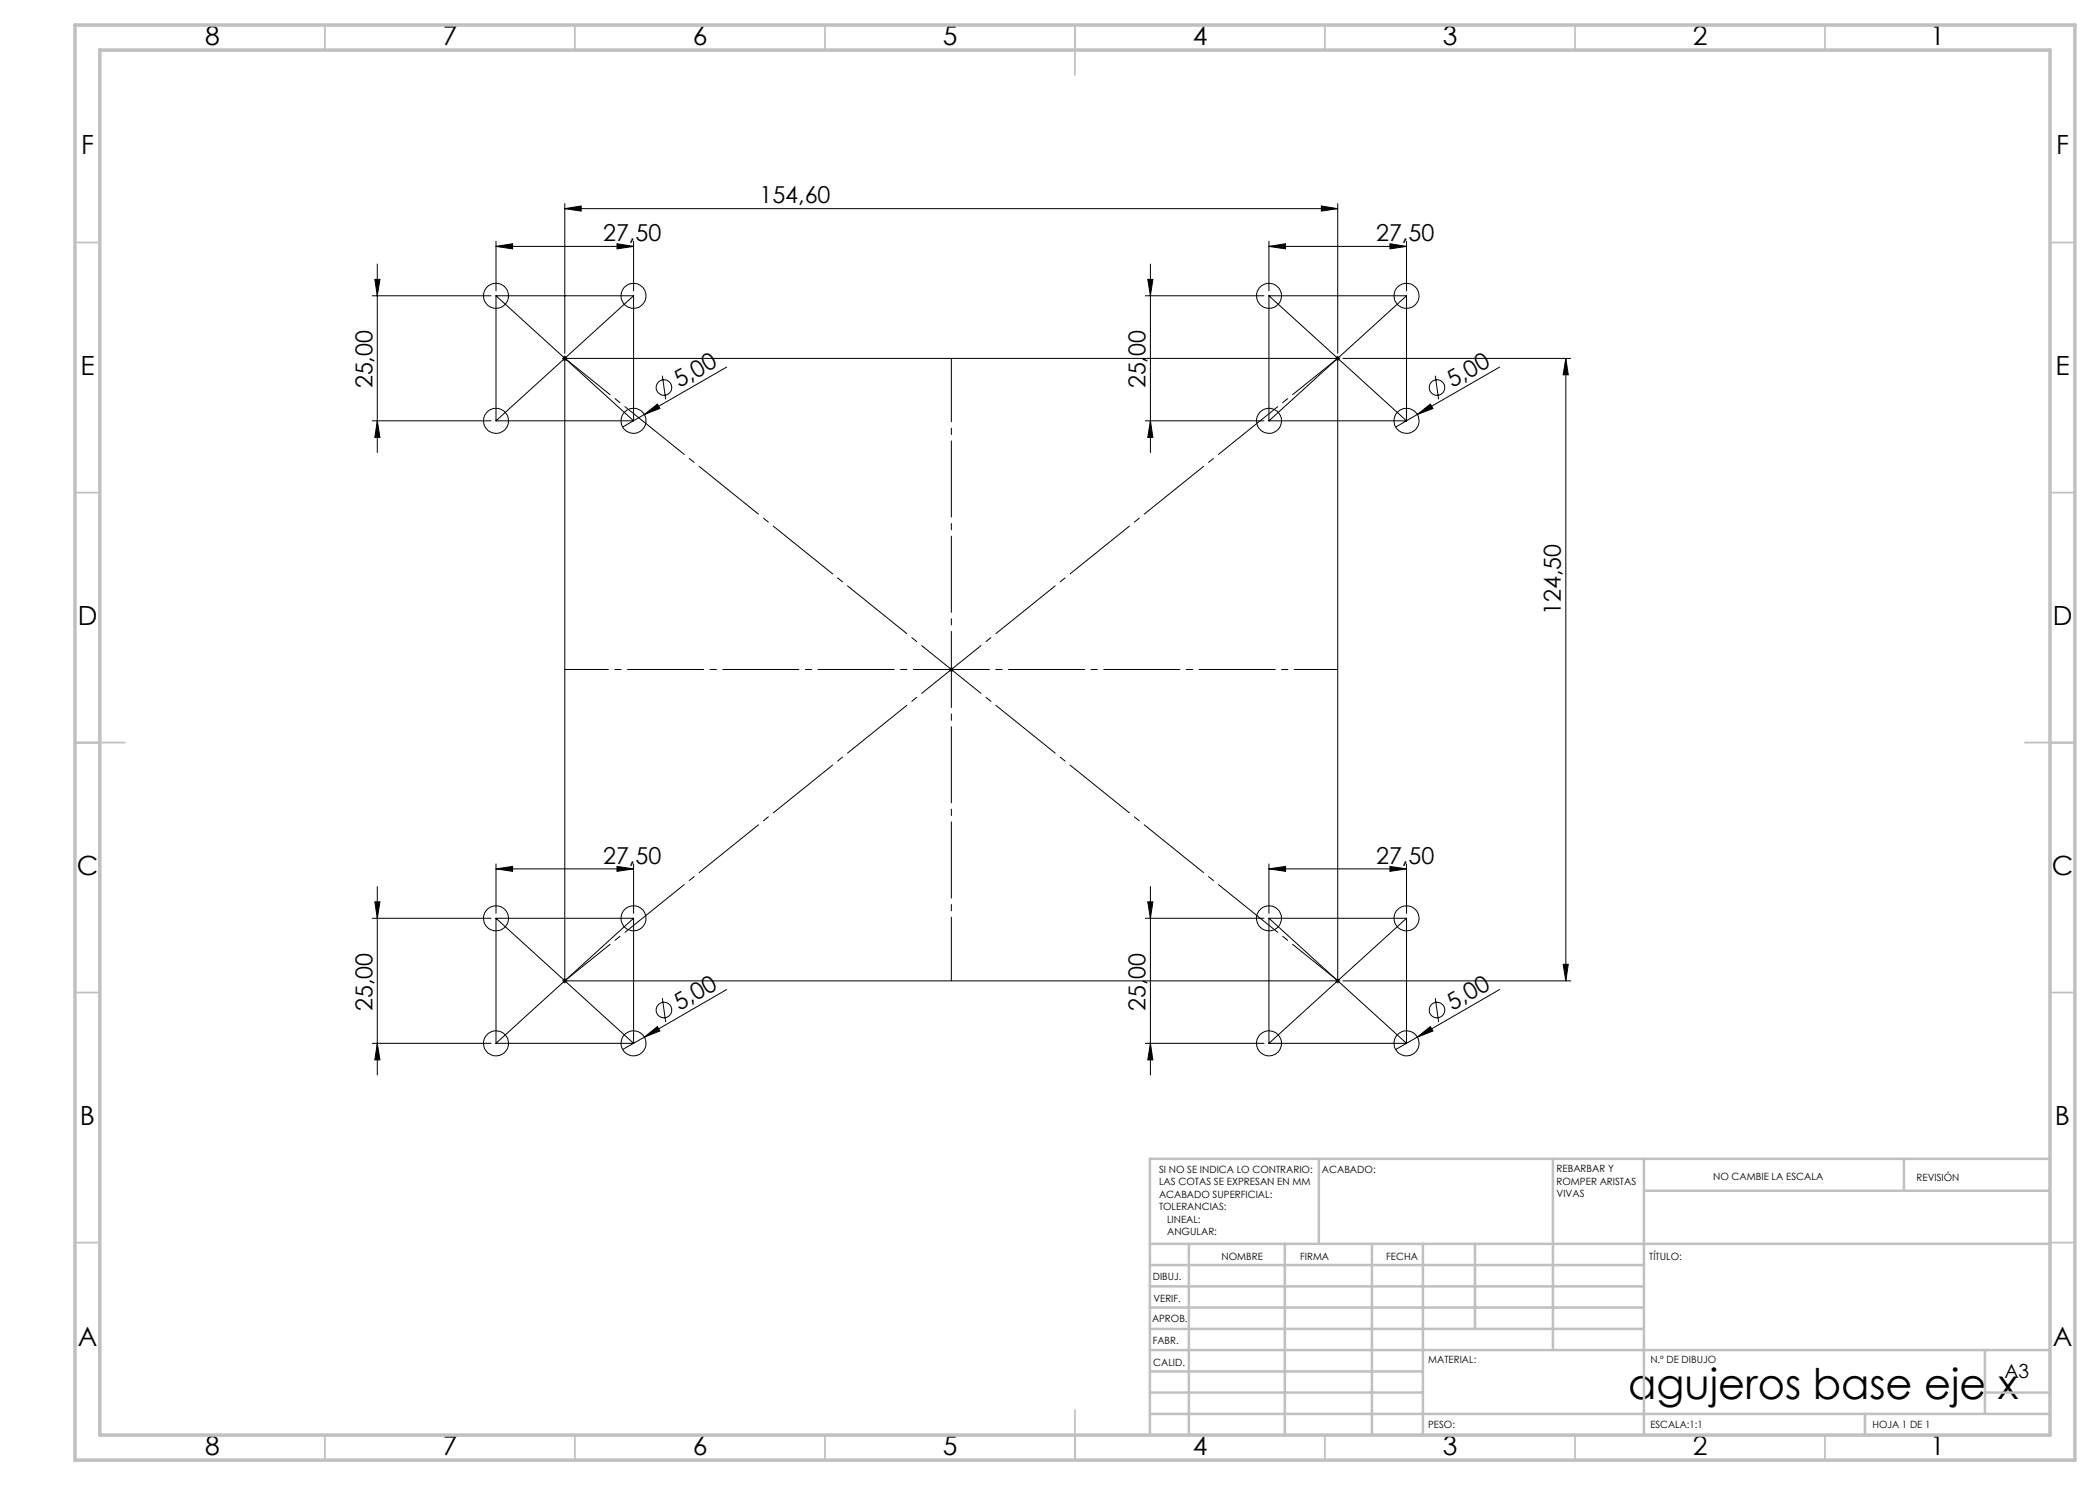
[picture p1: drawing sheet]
<svg xmlns="http://www.w3.org/2000/svg" width="420mm" height="297mm" viewBox="0 0 420 297" stroke-linecap="round" stroke-linejoin="round" font-family="sans-serif">
<g fill="none" stroke="#000" stroke-width=".2">
<path d="M74.5 59.2h23.7M75 55.9h1l-.5 3.3zM75.5 52.8v37.7M99.2 49.3l3.3-.5v1zM99.2 48.3v9.9M99.2 59.2v25M99.2 59.2h27.5M99.2 59.2l27.5 25M99.2 49.3h27.5M113 41.7l3.2-.5v1zM113 40.7v30M113 41.7h154.5"/>
<path d="M123.4 48.8l3.3 .5-3.3 .5zM126.7 48.3v9.9M126.7 59.2v25M126.7 59.2l-27.5 25M229.1 59.2h23.7M229.6 55.9h1l-.5 3.3zM230.1 52.8v37.7M253.8 59.2h27.5M253.8 59.2v25M253.8 59.2l27.5 25M253.8 49.3l3.3-.5v1zM253.8 49.3h27.5"/>
<path d="M253.8 48.3v9.9M264.3 41.2l3.2 .5-3.2 .5zM267.5 40.7v30M278 48.8l3.3 .5-3.3 .5zM281.3 59.2v25M281.3 59.2l-27.5 25M281.3 48.3v9.9M112.6 71.3l.7 .7M113 71.2v125.5M113.3 71.3l-.7 .7M132.5 75.1l.6 4.8M145.3 73.4l-20.8 12"/>
<path d="M267.2 71.3l.7 .7M267.5 71.2v125.5M267.9 71.3l-.7 .7M268 71.7h-155.5M268.6 71.7h45.5M287.1 75.1l.6 4.8M299.9 73.4l-16.4 9.5M313.2 71.7v124.5M313.2 71.7l.5 3.3h-1.1zM74.5 84.2h23.7M75.5 84.2l.5 3.3h-1zM99.2 84.2h27.5"/>
<path d="M128.9 82.9l2.6-2.1 .5 .9zM229.1 84.2h23.7M230.1 84.2l.5 3.3h-1zM253.8 84.2h27.5M283.5 82.9l2.6-2.1 .5 .9zM283.5 82.9l-4.3 2.5M75.5 177.3v37.7M99.2 173.8l3.3-.5v1zM99.2 172.8v9.9M99.2 173.8h27.5M123.4 173.3l3.3 .5-3.3 .5zM126.7 172.8v9.9"/>
<path d="M230.1 177.3v37.7M253.8 173.8l3.3-.5v1zM253.8 172.8v9.9M253.8 173.8h27.5M278 173.3l3.3 .5-3.3 .5zM281.3 172.8v9.9M74.5 183.7h23.7M75 180.4h1l-.5 3.3zM99.2 183.7v25M99.2 183.7h27.5M99.2 183.7l27.5 25M112.5 196.2h155.5"/>
<path d="M112.6 195.8l.7 .7M113.3 195.8l-.7 .7M126.7 183.7v25M126.7 183.7l-27.5 25M132.5 199.6l.6 4.8M145.3 197.9l-16.4 9.5M229.1 183.7h23.7M229.6 180.4h1l-.5 3.3zM253.8 183.7v25M253.8 183.7h27.5M253.8 183.7l27.5 25M267.2 195.8l.7 .7"/>
<path d="M267.9 195.8l-.7 .7M268.6 196.2h45.5M281.3 183.7v25M281.3 183.7l-27.5 25M287.1 199.6l.6 4.8M299.9 197.9l-16.4 9.5M312.6 192.9h1.1l-.5 3.3zM74.5 208.7h23.7M75.5 208.7l.5 3.3h-1zM99.2 208.7h27.5M128.9 207.4l2.6-2.1 .5 .9zM128.9 207.4l-4.4 2.5"/>
<path d="M229.1 208.7h23.7M230.1 208.7l.5 3.3h-1zM253.8 208.7h27.5M283.5 207.4l2.6-2.1 .5 .9zM283.5 207.4l-4.3 2.5"/>
<circle cx="99.2" cy="59.2" r="2.5"/>
<circle cx="126.7" cy="59.2" r="2.5"/>
<circle cx="253.8" cy="59.2" r="2.5"/>
<circle cx="281.3" cy="59.2" r="2.5"/>
<circle cx="132.8" cy="77.5" r="1.55"/>
<circle cx="287.4" cy="77.5" r="1.56"/>
<circle cx="99.2" cy="84.2" r="2.5"/>
<circle cx="126.7" cy="84.2" r="2.5"/>
<circle cx="253.8" cy="84.2" r="2.5"/>
<circle cx="281.3" cy="84.2" r="2.5"/>
<circle cx="99.2" cy="183.7" r="2.49"/>
<circle cx="126.7" cy="183.7" r="2.49"/>
<circle cx="253.8" cy="183.7" r="2.49"/>
<circle cx="281.3" cy="183.7" r="2.49"/>
<circle cx="99.2" cy="208.7" r="2.5"/>
<circle cx="126.7" cy="208.7" r="2.5"/>
<circle cx="132.8" cy="202" r="1.55"/>
<circle cx="253.8" cy="208.7" r="2.5"/>
<circle cx="281.3" cy="208.7" r="2.5"/>
<circle cx="287.4" cy="202" r="1.56"/>
</g>
<path d="M112.5 71.7h1M112.6 71.3l.7 .7M113 71.2v1M113.3 71.3l-.7 .7M189.8 133.9h.9M189.9 133.6l.7 .7M190.3 133.4v1M190.6 133.6l-.7 .7" fill="none" stroke="#00f" stroke-width=".2"/>
<path d="M113 133.9h154.6" fill="none" stroke="#000" stroke-width=".2" stroke-dasharray="15.2 1.3 1.3 1.3" stroke-dashoffset="6.5"/>
<path d="M113 71.6l154.6 124.5M113 196.1l154.6-124.5" fill="none" stroke="#000" stroke-width=".2" stroke-dasharray="15.2 1.3 1.3 1.3" stroke-dashoffset="3.6"/>
<path d="M190.3 71.6v124.5" fill="none" stroke="#000" stroke-width=".2" stroke-dasharray="15.2 1.3 1.3 1.3" stroke-dashoffset="2.5"/>
<g fill="none" stroke="#c0c0c0" stroke-width=".35">
<path d="M65 5v5M115 5v5M165 5v5M215 5v10M265 5v5M315 5v5M365 5v5M15 48.5h5M410 48.5h5M15 98.5h5M410 98.5h5M15 148.5h10"/>
<path d="M405 148.5h10M15 198.5h5M410 198.5h5M15 248.5h5M410 248.5h5M65 287v5M115 287v5M165 287v5M215 282v10M265 287v5M315 287v5M365 287v5"/>
</g>
<g fill="none" stroke="#c0c0c0" stroke-width=".5">
<path d="M263.8 231.8v17M310.6 231.8v38.2M328.8 231.8v55.2M328.8 238.2h81.2M380.8 231.8v6.4M410 231.8h-180v55.2M230 248.8h180M230 257.3h98.8M230 253h98.8M237.8 248.8v38.2M257 248.8v38.2M274.4 248.8v38.2"/>
<path d="M284.6 248.8v38.2M295 248.8v17M230 265.8h98.8M230 261.5h98.8M230 278.5h54.6M230 274.3h54.6M230 270h180M397 278.5h13M397 270v12.8M230 282.8h180M373 282.8v4.2"/>
</g>
<path d="M15 5h400v287h-400zM20 10h390v277h-390z" fill="none" stroke="#c0c0c0" stroke-width=".7"/>
<g fill="#000">
<path d="M75 55.9h1l-.5 3.3zM75.5 84.2l.5 3.3h-1zM229.6 55.9h1l-.5 3.3zM230.1 84.2l.5 3.3h-1zM75 180.4h1l-.5 3.3zM75.5 208.7l.5 3.3h-1zM229.6 180.4h1l-.5 3.3zM230.1 208.7l.5 3.3h-1z"/>
<path d="M113 41.7l3.2-.5v1zM264.3 41.2l3.2 .5-3.2 .5zM99.2 49.3l3.3-.5v1zM123.4 48.8l3.3 .5-3.3 .5zM253.8 49.3l3.3-.5v1zM278 48.8l3.3 .5-3.3 .5zM99.2 173.8l3.3-.5v1zM123.4 173.3l3.3 .5-3.3 .5zM253.8 173.8l3.3-.5v1zM278 173.3l3.3 .5-3.3 .5z"/>
<path d="M128.9 82.9l3.1-1.2-.5-.9zM283.5 82.9l3.1-1.2-.5-.9zM128.9 207.4l3.1-1.2-.5-.9zM283.5 207.4l3.1-1.2-.5-.9z"/>
<path d="M312.6 192.9h1.1l-.5 3.3zM313.2 71.7l.5 3.3h-1.1z"/>
</g>
<text font-size="8.5" x="325.6" y="279.7">agujeros base eje x</text>
<g font-size="5.3">
<text x="41" y="9">8</text>
<text x="88.5" y="9">7</text>
<text x="138.5" y="9">6</text>
<text x="188.5" y="9">5</text>
<text x="238.5" y="9">4</text>
<text x="288.5" y="9">3</text>
<text x="338.5" y="9">2</text>
<text x="386" y="9">1</text>
<text x="16.2" y="30.8">F</text>
<text x="411.2" y="30.8">F</text>
<text x="16.1" y="75">E</text>
<text x="411.1" y="75">E</text>
<text x="15.5" y="125">D</text>
<text x="410.5" y="125">D</text>
<text x="15.4" y="175">C</text>
<text x="410.4" y="175">C</text>
<text x="16" y="225">B</text>
<text x="411" y="225">B</text>
<text x="15.5" y="269.3">A</text>
<text x="410.5" y="269.3">A</text>
<text x="41" y="291">8</text>
<text x="88.5" y="291">7</text>
<text x="138.5" y="291">6</text>
<text x="188.5" y="291">5</text>
<text x="238.5" y="291">4</text>
<text x="288.5" y="291">3</text>
<text x="338.5" y="291">2</text>
<text x="386" y="291">1</text>
</g>
<g font-size="4.7">
<text x="151.9" y="40.7">154,60</text>
<text x="120.6" y="48.2">27,50</text>
<text x="275.2" y="48.2">27,50</text>
<text x="74.5" y="77.7" transform="rotate(-90 74.5 77.7)">25,00</text>
<text x="135.9" y="77.7" transform="rotate(-30 135.9 77.7)">5,00</text>
<text x="229.1" y="77.7" transform="rotate(-90 229.1 77.7)">25,00</text>
<text x="290.5" y="77.7" transform="rotate(-30 290.5 77.7)">5,00</text>
<text x="312.2" y="123" transform="rotate(-90 312.2 123)">124,50</text>
<text x="120.6" y="172.7">27,50</text>
<text x="275.2" y="172.7">27,50</text>
<text x="74.5" y="202.2" transform="rotate(-90 74.5 202.2)">25,00</text>
<text x="135.9" y="202.2" transform="rotate(-30 135.9 202.2)">5,00</text>
<text x="229.1" y="202.2" transform="rotate(-90 229.1 202.2)">25,00</text>
<text x="290.5" y="202.2" transform="rotate(-30 290.5 202.2)">5,00</text>
</g>
<text font-size="3.9" x="400.9" y="275.5">A3</text>
<g font-size="2">
<text x="231.8" y="234.6">SI NO SE INDICA LO CONTRARIO:</text>
<text x="231.8" y="237.1">LAS COTAS SE EXPRESAN EN MM</text>
<text x="231.8" y="239.6">ACABADO SUPERFICIAL:</text>
<text x="264.4" y="234.6">ACABADO:</text>
<text x="311.3" y="234.5">REBARBAR Y</text>
<text x="311.3" y="237">ROMPER ARISTAS</text>
<text x="311.3" y="239.5">VIVAS</text>
<text x="342.6" y="236">NO CAMBIE LA ESCALA</text>
<text x="383.3" y="236.2">REVISIÓN</text>
<text x="231.8" y="242.1">TOLERANCIAS:</text>
<text x="233.4" y="244.6">LINEAL:</text>
<text x="233.4" y="247.1">ANGULAR:</text>
<text x="244.3" y="252">NOMBRE</text>
<text x="260" y="251.9">FIRMA</text>
<text x="277.2" y="251.9">FECHA</text>
<text x="329.9" y="251.9">TÍTULO:</text>
<text x="230.6" y="256.1">DIBUJ.</text>
<text x="230.7" y="260.3">VERIF.</text>
<text x="230.4" y="264.4">APROB.</text>
<text x="230.5" y="268.8">FABR.</text>
<text x="230.7" y="273.1">CALID.</text>
<text x="285.6" y="272.5">MATERIAL:</text>
<text x="330.1" y="272.5">N.º DE DIBUJO</text>
<text x="285.6" y="285.5">PESO:</text>
<text x="330.1" y="285.6">ESCALA:1:1</text>
<text x="374.5" y="285.6">HOJA 1 DE 1</text>
</g>
</svg>
